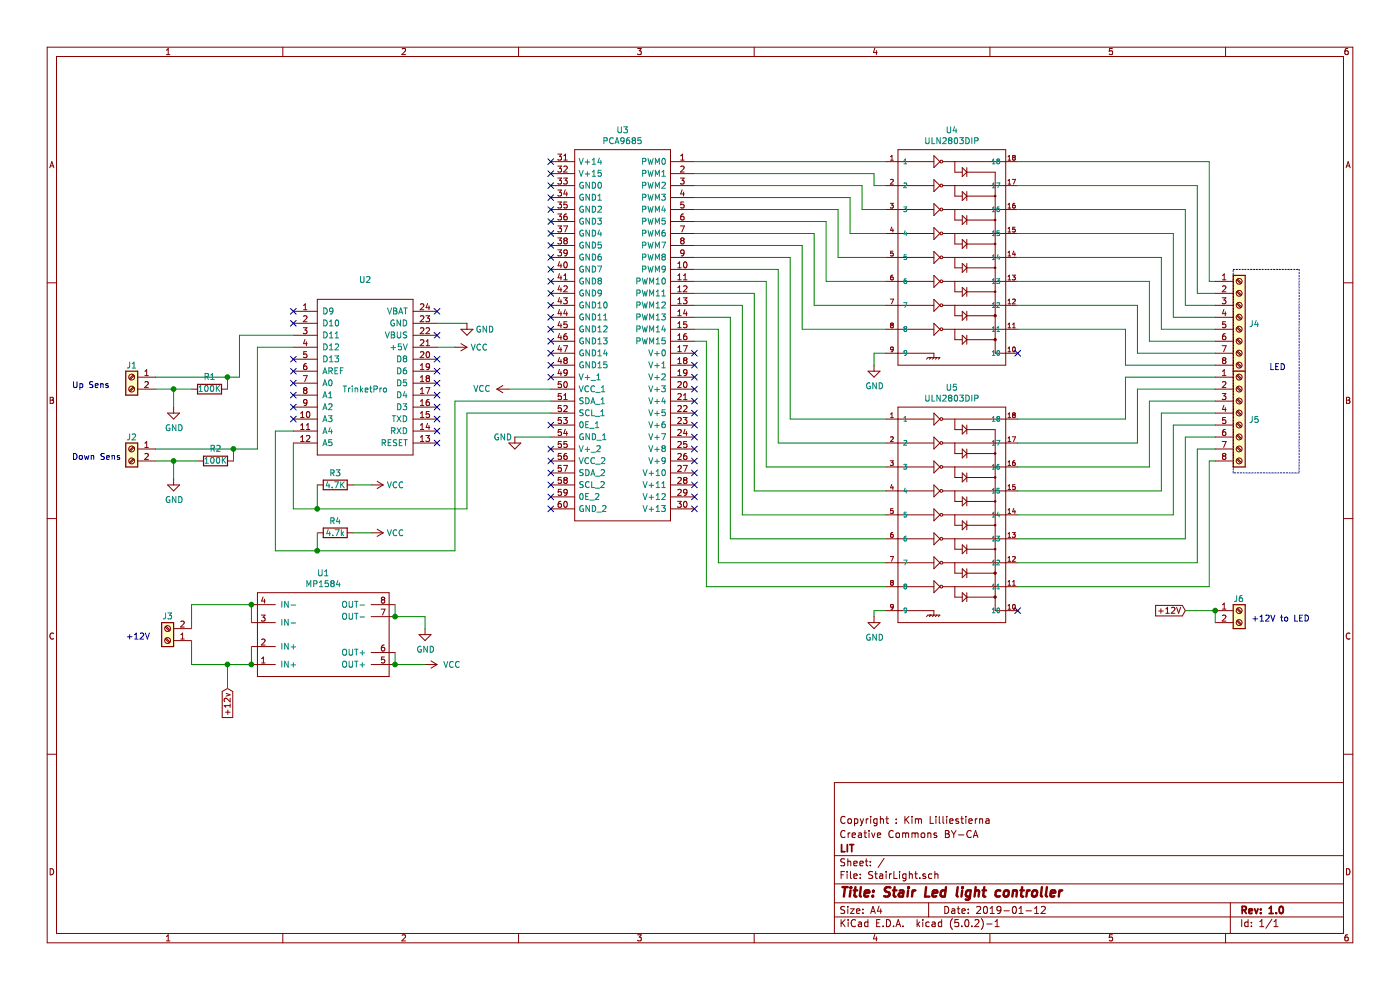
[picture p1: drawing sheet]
EESchema Schematic File Version 4
LIBS:StairLight-cache
EELAYER 26 0
EELAYER END
$Descr A4 11693 8268
encoding utf-8
Sheet 1 1
Title "Stair Led light controller"
Date "2019-01-12"
Rev "1.0"
Comp "LIT"
Comment1 "Creative Commons BY-CA"
Comment2 "Copyright : Kim Lilliestierna"
Comment3 ""
Comment4 ""
$EndDescr
$Comp
L StairLight-rescue:815-PCA9685Module U3
U 1 1
P 5800 1350
F 0 "U3" H 6400 1615 50  0000 C CNN
F 1 "PCA9685" H 6400 1524 50  0000 C CNN
F 2 "PCA9685Module:815" H 6850 1450 50  0001 L CNN
F 3 "https://www.arrow.com/en/products/815/adafruit-industries" H 6850 1350 50  0001 L CNN
F 4 "Power Management IC Development Tools PWM/Servo Driver PCA9685 12-bit" H 6850 1250 50  0001 L CNN "Description"
F 5 "" H 6850 1150 50  0001 L CNN "Height"
F 6 "815" H 6850 1050 50  0001 L CNN "Arrow Part Number"
F 7 "Adafruit" H 6850 950 50  0001 L CNN "Manufacturer_Name"
F 8 "815" H 6850 850 50  0001 L CNN "Manufacturer_Part_Number"
	1    5800 1350
	-1   0    0    -1  
$EndComp
$Comp
L StairLight-rescue:TrinketPro-TrinketPro5V U2
U 1 1
P 3900 3350
F 0 "U2" H 3050 4365 50  0000 C CNN
F 1 "TrinketPro" H 3050 3450 50  0000 C CNN
F 2 "TrinketPro:DIP1524W60P254L3800H400Q24N" H 3050 4300 50  0001 C CNN
F 3 "" H 3050 4300 50  0001 C CNN
	1    3900 3350
	1    0    0    -1  
$EndComp
$Comp
L StairLight-rescue:ULN2803DIP-SparkFun U5
U 1 1
P 7900 4200
F 0 "U5" H 7950 5165 50  0000 C CNN
F 1 "ULN2803DIP" H 7950 5074 50  0000 C CNN
F 2 "Package_DIP:DIP-16_W10.16mm_LongPads" H 7900 4350 50  0001 C CNN
F 3 "" H 7900 4200 50  0001 C CNN
	1    7900 4200
	1    0    0    -1  
$EndComp
Text Notes 1050 5350 0    50   ~ 0
+12V
Wire Wire Line
	3650 2700 3900 2700
$Comp
L StairLight-rescue:ULN2803DIP-SparkFun U4
U 1 1
P 7900 2050
F 0 "U4" H 7950 3015 50  0000 C CNN
F 1 "ULN2803DIP" H 7950 2924 50  0000 C CNN
F 2 "Package_DIP:DIP-16_W10.16mm_LongPads" H 7900 2200 50  0001 C CNN
F 3 "" H 7900 2050 50  0001 C CNN
	1    7900 2050
	1    0    0    -1  
$EndComp
Wire Wire Line
	5800 1350 7400 1350
Wire Wire Line
	7200 1550 7200 1750
Wire Wire Line
	7200 1750 7400 1750
Wire Wire Line
	5800 1550 7200 1550
Wire Wire Line
	7100 1650 7100 1950
Wire Wire Line
	7100 1950 7400 1950
Wire Wire Line
	5800 1650 7100 1650
Wire Wire Line
	5800 1750 7000 1750
Wire Wire Line
	7000 1750 7000 2150
Wire Wire Line
	7000 2150 7400 2150
Wire Wire Line
	5800 1850 6900 1850
Wire Wire Line
	6900 1850 6900 2350
Wire Wire Line
	6900 2350 7400 2350
Wire Wire Line
	5800 1950 6800 1950
Wire Wire Line
	6800 1950 6800 2550
Wire Wire Line
	6800 2550 7400 2550
Wire Wire Line
	5800 2050 6700 2050
Wire Wire Line
	6700 2050 6700 2750
Wire Wire Line
	6700 2750 7400 2750
Wire Wire Line
	5800 2150 6600 2150
Wire Wire Line
	5800 2250 6500 2250
Wire Wire Line
	5800 2350 6400 2350
Wire Wire Line
	5800 2450 6300 2450
Wire Wire Line
	5800 2550 6200 2550
Wire Wire Line
	5800 2650 6100 2650
Wire Wire Line
	5800 2750 6000 2750
Wire Wire Line
	5800 2850 5900 2850
Wire Wire Line
	6600 3500 7400 3500
Wire Wire Line
	6600 2150 6600 3500
Wire Wire Line
	6500 3700 7400 3700
Wire Wire Line
	6500 2250 6500 3700
Wire Wire Line
	6400 3900 7400 3900
Wire Wire Line
	6400 2350 6400 3900
Wire Wire Line
	6300 4100 7400 4100
Wire Wire Line
	6300 2450 6300 4100
Wire Wire Line
	6200 4300 7400 4300
Wire Wire Line
	6200 2550 6200 4300
Wire Wire Line
	6100 4500 7400 4500
Wire Wire Line
	6100 2650 6100 4500
Wire Wire Line
	6000 4700 7400 4700
Wire Wire Line
	6000 2750 6000 4700
Wire Wire Line
	5900 4900 7400 4900
Wire Wire Line
	5900 2850 5900 4900
Wire Wire Line
	7400 2950 7300 2950
Wire Wire Line
	7300 2950 7300 3050
Wire Wire Line
	7300 5150 7300 5100
Wire Wire Line
	7300 5100 7400 5100
Text GLabel 1900 5750 3    50   Input ~ 0
+12v
Text GLabel 9900 5100 0    50   Input ~ 0
+12V
Wire Wire Line
	8500 1550 10000 1550
Wire Wire Line
	10000 1550 10000 2450
Wire Wire Line
	10000 2450 10150 2450
Wire Wire Line
	8500 1750 9900 1750
Wire Wire Line
	9900 1750 9900 2550
Wire Wire Line
	9900 2550 10150 2550
Wire Wire Line
	8500 1950 9800 1950
Wire Wire Line
	9800 1950 9800 2650
Wire Wire Line
	9800 2650 10150 2650
Wire Wire Line
	8500 2150 9700 2150
Wire Wire Line
	9700 2150 9700 2750
Wire Wire Line
	9700 2750 10150 2750
Wire Wire Line
	8500 2350 9600 2350
Wire Wire Line
	9600 2350 9600 2850
Wire Wire Line
	9600 2850 10150 2850
Wire Wire Line
	8500 2550 9500 2550
Wire Wire Line
	9500 2550 9500 2950
Wire Wire Line
	9500 2950 10150 2950
Wire Wire Line
	8500 2750 9400 2750
Wire Wire Line
	9400 2750 9400 3050
Wire Wire Line
	9400 3050 10150 3050
Wire Wire Line
	8500 3700 9500 3700
Wire Wire Line
	9500 3700 9500 3250
Wire Wire Line
	9500 3250 10150 3250
Wire Wire Line
	8500 3900 9600 3900
Wire Wire Line
	9600 3900 9600 3350
Wire Wire Line
	9600 3350 10150 3350
Wire Wire Line
	8500 4100 9700 4100
Wire Wire Line
	9700 4100 9700 3450
Wire Wire Line
	9700 3450 10150 3450
Wire Wire Line
	8500 4300 9800 4300
Wire Wire Line
	9800 4300 9800 3550
Wire Wire Line
	9800 3550 10150 3550
Wire Wire Line
	8500 4500 9900 4500
Wire Wire Line
	9900 4500 9900 3650
Wire Wire Line
	9900 3650 10150 3650
Wire Wire Line
	8500 4700 10000 4700
Wire Wire Line
	10000 4700 10000 3750
Wire Wire Line
	10000 3750 10150 3750
Wire Wire Line
	8500 4900 10100 4900
Wire Wire Line
	10100 4900 10100 3850
Wire Wire Line
	10100 3850 10150 3850
Wire Wire Line
	8500 3500 9400 3500
Wire Wire Line
	9400 3500 9400 3150
Wire Wire Line
	9400 3150 10150 3150
Wire Wire Line
	8500 1350 10100 1350
Wire Wire Line
	10100 1350 10100 2350
Wire Wire Line
	10100 2350 10150 2350
Wire Wire Line
	5800 1450 7300 1450
Wire Wire Line
	7300 1450 7300 1550
Wire Wire Line
	7300 1550 7400 1550
Text Notes 600  3250 0    50   ~ 0
Up Sens
Text Notes 600  3850 0    50   ~ 0
Down Sens
Wire Wire Line
	1300 3150 1900 3150
Wire Wire Line
	2000 3150 2000 2800
Wire Wire Line
	2000 2800 2450 2800
Wire Wire Line
	1300 3750 1950 3750
Wire Wire Line
	2150 3750 2150 2900
Wire Wire Line
	2150 2900 2450 2900
Wire Wire Line
	2450 3600 2300 3600
Wire Wire Line
	3800 4600 3800 3350
Wire Wire Line
	3800 3350 4600 3350
Wire Wire Line
	2450 3700 2450 4250
Wire Wire Line
	2450 4250 2650 4250
Wire Wire Line
	3900 4250 3900 3450
Wire Wire Line
	3900 3450 4600 3450
Wire Wire Line
	4600 3650 4300 3650
$Comp
L StairLight-rescue:VCC-SparkFun #PWR0108
U 1 1
P 3550 5550
F 0 "#PWR0108" V 3504 5679 50  0001 L CNN
F 1 "VCC" V 3550 5700 50  0000 L CNN
F 2 "" H 3550 5550 50  0001 C CNN
F 3 "" H 3550 5550 50  0001 C CNN
	1    3550 5550
	0    1    1    0   
$EndComp
Wire Wire Line
	3300 5550 3550 5550
$Comp
L StairLight-rescue:VCC-SparkFun #PWR0109
U 1 1
P 4250 3250
F 0 "#PWR0109" V 4296 3379 50  0001 L CNN
F 1 "VCC" V 4250 3400 50  0000 L CNN
F 2 "" H 4250 3250 50  0001 C CNN
F 3 "" H 4250 3250 50  0001 C CNN
	1    4250 3250
	0    -1   -1   0   
$EndComp
$Comp
L StairLight-rescue:VCC-SparkFun #PWR0110
U 1 1
P 3800 2900
F 0 "#PWR0110" V 3754 3029 50  0001 L CNN
F 1 "VCC" V 3800 3029 50  0000 L CNN
F 2 "" H 3800 2900 50  0001 C CNN
F 3 "" H 3800 2900 50  0001 C CNN
	1    3800 2900
	0    1    1    0   
$EndComp
Wire Wire Line
	3650 2900 3800 2900
$Comp
L Device:R R3
U 1 1
P 2800 4050
F 0 "R3" V 2700 4050 50  0000 C CNN
F 1 "4.7K" V 2800 4050 50  0000 C CNN
F 2 "Resistor_THT:R_Axial_DIN0204_L3.6mm_D1.6mm_P5.08mm_Horizontal" V 2730 4050 50  0001 C CNN
F 3 "~" H 2800 4050 50  0001 C CNN
	1    2800 4050
	0    1    1    0   
$EndComp
$Comp
L Device:R R4
U 1 1
P 2800 4450
F 0 "R4" V 2700 4450 50  0000 C CNN
F 1 "4.7k" V 2800 4450 50  0000 C CNN
F 2 "Resistor_THT:R_Axial_DIN0204_L3.6mm_D1.6mm_P5.08mm_Horizontal" V 2730 4450 50  0001 C CNN
F 3 "~" H 2800 4450 50  0001 C CNN
	1    2800 4450
	0    1    1    0   
$EndComp
Wire Wire Line
	2650 4050 2650 4250
Connection ~ 2650 4250
Wire Wire Line
	2650 4250 3900 4250
Wire Wire Line
	2650 4450 2650 4600
Wire Wire Line
	2650 4600 3800 4600
$Comp
L StairLight-rescue:VCC-SparkFun #PWR0111
U 1 1
P 3100 4050
F 0 "#PWR0111" V 3054 4179 50  0001 L CNN
F 1 "VCC" V 3100 4179 50  0000 L CNN
F 2 "" H 3100 4050 50  0001 C CNN
F 3 "" H 3100 4050 50  0001 C CNN
	1    3100 4050
	0    1    1    0   
$EndComp
$Comp
L StairLight-rescue:VCC-SparkFun #PWR0112
U 1 1
P 3100 4450
F 0 "#PWR0112" V 3054 4579 50  0001 L CNN
F 1 "VCC" V 3100 4579 50  0000 L CNN
F 2 "" H 3100 4450 50  0001 C CNN
F 3 "" H 3100 4450 50  0001 C CNN
	1    3100 4450
	0    1    1    0   
$EndComp
Wire Wire Line
	2950 4050 3100 4050
Wire Wire Line
	2950 4450 3100 4450
$Comp
L Device:R R2
U 1 1
P 1800 3850
F 0 "R2" V 1900 3850 50  0000 C CNN
F 1 "100K" V 1800 3850 50  0000 C CNN
F 2 "Resistor_THT:R_Axial_DIN0204_L3.6mm_D1.6mm_P5.08mm_Horizontal" V 1730 3850 50  0001 C CNN
F 3 "~" H 1800 3850 50  0001 C CNN
	1    1800 3850
	0    -1   -1   0   
$EndComp
$Comp
L Device:R R1
U 1 1
P 1750 3250
F 0 "R1" V 1850 3250 50  0000 C CNN
F 1 "100K" V 1750 3250 50  0000 C CNN
F 2 "Resistor_THT:R_Axial_DIN0204_L3.6mm_D1.6mm_P5.08mm_Horizontal" V 1680 3250 50  0001 C CNN
F 3 "~" H 1750 3250 50  0001 C CNN
	1    1750 3250
	0    -1   -1   0   
$EndComp
Wire Wire Line
	1900 3250 1900 3150
Connection ~ 1900 3150
Wire Wire Line
	1900 3150 2000 3150
Wire Wire Line
	1950 3850 1950 3750
Connection ~ 1950 3750
Wire Wire Line
	1950 3750 2150 3750
Wire Wire Line
	2300 4600 2650 4600
Wire Wire Line
	2300 3600 2300 4600
Connection ~ 2650 4600
$Comp
L Connector:Screw_Terminal_01x08 J4
U 1 1
P 10350 2650
F 0 "J4" H 10430 2596 50  0000 L CNN
F 1 "Screw_Terminal_01x08" H 10430 2551 50  0001 L CNN
F 2 "TerminalBlock_Phoenix:TerminalBlock_Phoenix_PT-1,5-8-3.5-H_1x08_P3.50mm_Horizontal" H 10350 2650 50  0001 C CNN
F 3 "~" H 10350 2650 50  0001 C CNN
	1    10350 2650
	1    0    0    -1  
$EndComp
$Comp
L Connector:Screw_Terminal_01x08 J5
U 1 1
P 10350 3450
F 0 "J5" H 10430 3396 50  0000 L CNN
F 1 "Screw_Terminal_01x08" H 10430 3351 50  0001 L CNN
F 2 "TerminalBlock_Phoenix:TerminalBlock_Phoenix_PT-1,5-8-3.5-H_1x08_P3.50mm_Horizontal" H 10350 3450 50  0001 C CNN
F 3 "~" H 10350 3450 50  0001 C CNN
	1    10350 3450
	1    0    0    -1  
$EndComp
$Comp
L Connector:Screw_Terminal_01x02 J1
U 1 1
P 1100 3150
F 0 "J1" H 1100 3250 50  0000 C CNN
F 1 "Screw_Terminal_01x02" H 1020 3276 50  0001 C CNN
F 2 "TerminalBlock_Phoenix:TerminalBlock_Phoenix_PT-1,5-2-3.5-H_1x02_P3.50mm_Horizontal" H 1100 3150 50  0001 C CNN
F 3 "~" H 1100 3150 50  0001 C CNN
	1    1100 3150
	-1   0    0    -1  
$EndComp
$Comp
L Connector:Screw_Terminal_01x02 J2
U 1 1
P 1100 3750
F 0 "J2" H 1100 3850 50  0000 C CNN
F 1 "Screw_Terminal_01x02" H 1020 3876 50  0001 C CNN
F 2 "TerminalBlock_Phoenix:TerminalBlock_Phoenix_PT-1,5-2-3.5-H_1x02_P3.50mm_Horizontal" H 1100 3750 50  0001 C CNN
F 3 "~" H 1100 3750 50  0001 C CNN
	1    1100 3750
	-1   0    0    -1  
$EndComp
$Comp
L Connector:Screw_Terminal_01x02 J3
U 1 1
P 1400 5350
F 0 "J3" H 1400 5150 50  0000 C CNN
F 1 "Screw_Terminal_01x02" H 1320 5476 50  0001 C CNN
F 2 "TerminalBlock_Phoenix:TerminalBlock_Phoenix_PT-1,5-2-3.5-H_1x02_P3.50mm_Horizontal" H 1400 5350 50  0001 C CNN
F 3 "~" H 1400 5350 50  0001 C CNN
	1    1400 5350
	-1   0    0    1   
$EndComp
$Comp
L Connector:Screw_Terminal_01x02 J6
U 1 1
P 10350 5100
F 0 "J6" H 10300 5200 50  0000 L CNN
F 1 "Screw_Terminal_01x02" H 10430 5001 50  0001 L CNN
F 2 "TerminalBlock_Phoenix:TerminalBlock_Phoenix_PT-1,5-2-3.5-H_1x02_P3.50mm_Horizontal" H 10350 5100 50  0001 C CNN
F 3 "~" H 10350 5100 50  0001 C CNN
	1    10350 5100
	1    0    0    -1  
$EndComp
Wire Wire Line
	9900 5100 10150 5100
Wire Wire Line
	10150 5200 10150 5100
Connection ~ 10150 5100
Text Notes 10450 5200 0    50   ~ 0
+12V to LED
Wire Notes Line
	10850 2250 10850 3950
Wire Notes Line
	10850 3950 10300 3950
Wire Notes Line
	10300 3950 10300 2250
Wire Notes Line
	10300 2250 10850 2250
Text Notes 10600 3100 0    50   ~ 0
LED
$Comp
L MP1584:MP1584 U1
U 1 1
P 2700 5300
F 0 "U1" H 2700 5815 50  0000 C CNN
F 1 "MP1584" H 2700 5724 50  0000 C CNN
F 2 "MP1584Module:MP1584Module" H 2700 5650 50  0001 C CNN
F 3 "" H 2700 5650 50  0001 C CNN
	1    2700 5300
	1    0    0    -1  
$EndComp
Wire Wire Line
	3300 5050 3300 5150
Wire Wire Line
	3550 5150 3300 5150
Connection ~ 3300 5150
Wire Wire Line
	3300 5450 3300 5550
Connection ~ 3300 5550
Wire Wire Line
	1600 5250 1600 5050
Wire Wire Line
	1600 5050 2100 5050
Wire Wire Line
	2100 5200 2100 5050
Connection ~ 2100 5050
Wire Wire Line
	1600 5550 1900 5550
Wire Wire Line
	1600 5350 1600 5550
Wire Wire Line
	2100 5550 2100 5400
Connection ~ 2100 5550
Wire Wire Line
	1900 5750 1900 5550
Connection ~ 1900 5550
Wire Wire Line
	1900 5550 2100 5550
Wire Wire Line
	4250 3250 4600 3250
$Comp
L power:GND #PWR?
U 1 1
P 3900 2700
F 0 "#PWR?" H 3900 2450 50  0001 C CNN
F 1 "GND" H 4050 2650 50  0000 C CNN
F 2 "" H 3900 2700 50  0001 C CNN
F 3 "" H 3900 2700 50  0001 C CNN
	1    3900 2700
	1    0    0    -1  
$EndComp
$Comp
L power:GND #PWR?
U 1 1
P 4300 3650
F 0 "#PWR?" H 4300 3400 50  0001 C CNN
F 1 "GND" H 4200 3650 50  0000 C CNN
F 2 "" H 4300 3650 50  0001 C CNN
F 3 "" H 4300 3650 50  0001 C CNN
	1    4300 3650
	1    0    0    -1  
$EndComp
Wire Wire Line
	1300 3250 1450 3250
Wire Wire Line
	1300 3850 1450 3850
$Comp
L power:GND #PWR?
U 1 1
P 1450 3400
F 0 "#PWR?" H 1450 3150 50  0001 C CNN
F 1 "GND" H 1455 3227 50  0000 C CNN
F 2 "" H 1450 3400 50  0001 C CNN
F 3 "" H 1450 3400 50  0001 C CNN
	1    1450 3400
	1    0    0    -1  
$EndComp
$Comp
L power:GND #PWR?
U 1 1
P 1450 4000
F 0 "#PWR?" H 1450 3750 50  0001 C CNN
F 1 "GND" H 1455 3827 50  0000 C CNN
F 2 "" H 1450 4000 50  0001 C CNN
F 3 "" H 1450 4000 50  0001 C CNN
	1    1450 4000
	1    0    0    -1  
$EndComp
Wire Wire Line
	1450 4000 1450 3850
Connection ~ 1450 3850
Wire Wire Line
	1450 3850 1650 3850
Wire Wire Line
	1450 3400 1450 3250
Connection ~ 1450 3250
Wire Wire Line
	1450 3250 1600 3250
$Comp
L power:GND #PWR?
U 1 1
P 3550 5250
F 0 "#PWR?" H 3550 5000 50  0001 C CNN
F 1 "GND" H 3555 5077 50  0000 C CNN
F 2 "" H 3550 5250 50  0001 C CNN
F 3 "" H 3550 5250 50  0001 C CNN
	1    3550 5250
	1    0    0    -1  
$EndComp
Wire Wire Line
	3550 5250 3550 5150
$Comp
L power:GND #PWR?
U 1 1
P 7300 5150
F 0 "#PWR?" H 7300 4900 50  0001 C CNN
F 1 "GND" H 7305 4977 50  0000 C CNN
F 2 "" H 7300 5150 50  0001 C CNN
F 3 "" H 7300 5150 50  0001 C CNN
	1    7300 5150
	1    0    0    -1  
$EndComp
$Comp
L power:GND #PWR?
U 1 1
P 7300 3050
F 0 "#PWR?" H 7300 2800 50  0001 C CNN
F 1 "GND" H 7305 2877 50  0000 C CNN
F 2 "" H 7300 3050 50  0001 C CNN
F 3 "" H 7300 3050 50  0001 C CNN
	1    7300 3050
	1    0    0    -1  
$EndComp
NoConn ~ 3650 2600
NoConn ~ 3650 2800
NoConn ~ 3650 3000
NoConn ~ 3650 3100
NoConn ~ 3650 3200
NoConn ~ 3650 3300
NoConn ~ 3650 3400
NoConn ~ 3650 3500
NoConn ~ 3650 3600
NoConn ~ 3650 3700
NoConn ~ 2450 3500
NoConn ~ 2450 3400
NoConn ~ 2450 3300
NoConn ~ 2450 3200
NoConn ~ 2450 3100
NoConn ~ 2450 3000
NoConn ~ 2450 2700
NoConn ~ 2450 2600
NoConn ~ 4600 4250
NoConn ~ 4600 4150
NoConn ~ 4600 4050
NoConn ~ 4600 3950
NoConn ~ 4600 3850
NoConn ~ 4600 3750
NoConn ~ 4600 3550
NoConn ~ 4600 3150
NoConn ~ 4600 3050
NoConn ~ 4600 2950
NoConn ~ 4600 2850
NoConn ~ 4600 2750
NoConn ~ 4600 2650
NoConn ~ 4600 2550
NoConn ~ 4600 2450
NoConn ~ 4600 2350
NoConn ~ 4600 2250
NoConn ~ 4600 2150
NoConn ~ 4600 2050
NoConn ~ 4600 1950
NoConn ~ 4600 1850
NoConn ~ 4600 1750
NoConn ~ 4600 1650
NoConn ~ 4600 1550
NoConn ~ 4600 1450
NoConn ~ 4600 1350
NoConn ~ 5800 2950
NoConn ~ 5800 3050
NoConn ~ 5800 3150
NoConn ~ 5800 3250
NoConn ~ 5800 3350
NoConn ~ 5800 3450
NoConn ~ 5800 3550
NoConn ~ 5800 3650
NoConn ~ 5800 3750
NoConn ~ 5800 3850
NoConn ~ 5800 3950
NoConn ~ 5800 4050
NoConn ~ 5800 4150
NoConn ~ 5800 4250
NoConn ~ 8500 2950
NoConn ~ 8500 5100
$EndSCHEMATC
